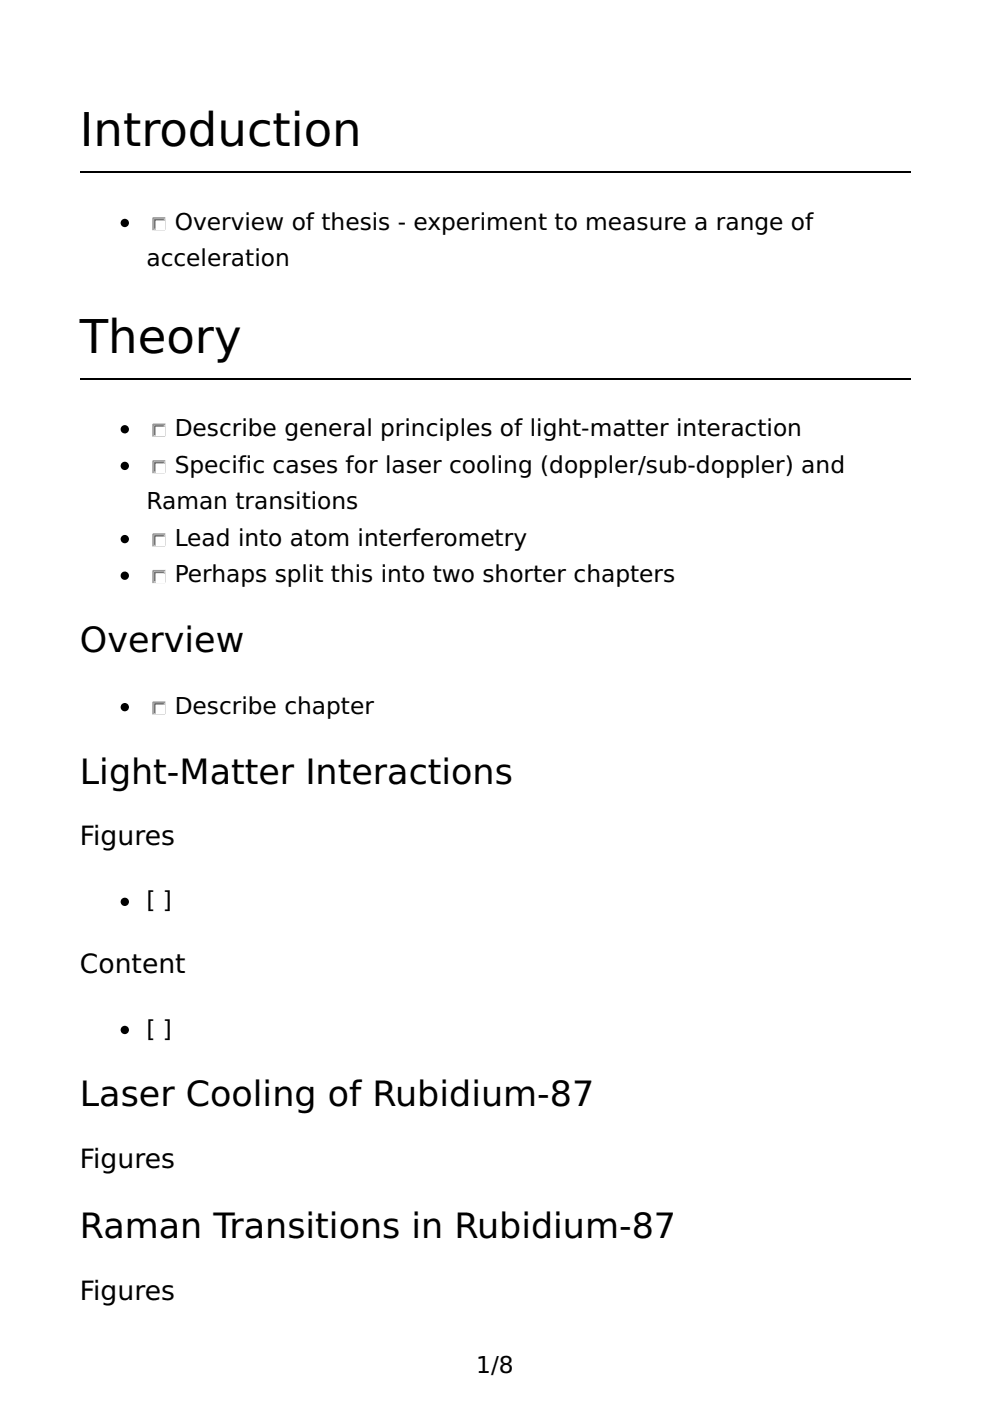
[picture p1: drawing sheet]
<svg xmlns="http://www.w3.org/2000/svg" width="210mm" height="297mm" viewBox="0 0 210 297" stroke-linecap="round" stroke-linejoin="round" font-family="sans-serif">
<path d="M16.9 36.5h176.1M16.9 80.3h176.1" fill="none" stroke="#000" stroke-width=".35"/>
<circle cx="26.5" cy="47.3" r=".71" fill="#000" stroke="#000" stroke-width=".35"/>
<path d="M34.9 46.2h-2.4v2.5" fill="none" stroke="#9f9d9a" stroke-width=".35"/>
<path d="M35.3 46.2v2.8h-2.8" fill="none" stroke="#fff" stroke-width=".35"/>
<path d="M34.6 46.6h-1.8v1.7" fill="none" stroke="#767472" stroke-width=".35"/>
<path d="M34.9 46.6v2.1h-2.1" fill="none" stroke="#cac7c3" stroke-width=".35"/>
<path d="M33.2 46.9h1.7v1.8h-1.7z" fill="#fff"/>
<circle cx="26.5" cy="91" r=".71" fill="#000" stroke="#000" stroke-width=".35"/>
<path d="M34.9 90h-2.4v2.4" fill="none" stroke="#9f9d9a" stroke-width=".35"/>
<path d="M35.3 90v2.8h-2.8" fill="none" stroke="#fff" stroke-width=".35"/>
<path d="M34.6 90.3h-1.8v1.8" fill="none" stroke="#767472" stroke-width=".35"/>
<path d="M34.9 90.3v2.1h-2.1" fill="none" stroke="#cac7c3" stroke-width=".35"/>
<path d="M33.2 90.7h1.7v1.7h-1.7z" fill="#fff"/>
<circle cx="26.5" cy="98.8" r=".71" fill="#000" stroke="#000" stroke-width=".35"/>
<path d="M34.9 97.7h-2.4v2.5" fill="none" stroke="#9f9d9a" stroke-width=".35"/>
<path d="M35.3 97.7v2.8h-2.8" fill="none" stroke="#fff" stroke-width=".35"/>
<path d="M34.6 98.1h-1.8v1.7" fill="none" stroke="#767472" stroke-width=".35"/>
<path d="M34.9 98.1v2.1h-2.1" fill="none" stroke="#cac7c3" stroke-width=".35"/>
<path d="M33.2 98.4h1.7v1.8h-1.7z" fill="#fff"/>
<circle cx="26.5" cy="114.3" r=".71" fill="#000" stroke="#000" stroke-width=".35"/>
<path d="M34.9 113.2h-2.4v2.5" fill="none" stroke="#9f9d9a" stroke-width=".35"/>
<path d="M35.3 113.2v2.9h-2.8" fill="none" stroke="#fff" stroke-width=".35"/>
<path d="M34.6 113.6h-1.8v1.8" fill="none" stroke="#767472" stroke-width=".35"/>
<path d="M34.9 113.6v2.1h-2.1" fill="none" stroke="#cac7c3" stroke-width=".35"/>
<path d="M33.2 113.9h1.7v1.8h-1.7z" fill="#fff"/>
<circle cx="26.5" cy="122.1" r=".71" fill="#000" stroke="#000" stroke-width=".35"/>
<path d="M34.9 121h-2.4v2.5" fill="none" stroke="#9f9d9a" stroke-width=".35"/>
<path d="M35.3 121v2.8h-2.8" fill="none" stroke="#fff" stroke-width=".35"/>
<path d="M34.6 121.4h-1.8v1.7" fill="none" stroke="#767472" stroke-width=".35"/>
<path d="M34.9 121.4v2.1h-2.1" fill="none" stroke="#cac7c3" stroke-width=".35"/>
<path d="M33.2 121.7h1.7v1.8h-1.7z" fill="#fff"/>
<circle cx="26.5" cy="149.9" r=".71" fill="#000" stroke="#000" stroke-width=".35"/>
<path d="M34.9 148.9h-2.4v2.4" fill="none" stroke="#9f9d9a" stroke-width=".35"/>
<path d="M35.3 148.9v2.8h-2.8" fill="none" stroke="#fff" stroke-width=".35"/>
<path d="M34.6 149.2h-1.8v1.8" fill="none" stroke="#767472" stroke-width=".35"/>
<path d="M34.9 149.2v2.1h-2.1" fill="none" stroke="#cac7c3" stroke-width=".35"/>
<path d="M33.2 149.6h1.7v1.7h-1.7z" fill="#fff"/>
<g fill="#000" stroke="#000" stroke-width=".35">
<circle cx="26.5" cy="191.2" r=".71"/>
<circle cx="26.5" cy="218.4" r=".71"/>
</g>
<g font-size="9.9">
<text x="16.9" y="31">Introduction</text>
<text x="16.9" y="74.8">Theory</text>
</g>
<g font-size="7.4">
<text x="16.9" y="138.3">Overview</text>
<text x="16.9" y="166.2">Light-Matter Interactions</text>
<text x="16.9" y="234.6">Laser Cooling of Rubidium-87</text>
<text x="16.9" y="262.5">Raman Transitions in Rubidium-87</text>
</g>
<g font-size="5.6">
<text x="16.9" y="179.2">Figures</text>
<text x="16.9" y="206.4">Content</text>
<text x="16.9" y="247.6">Figures</text>
<text x="16.9" y="275.5">Figures</text>
</g>
<g font-size="4.9">
<text x="37" y="48.7">Overview of thesis - experiment to measure a range of</text>
<text x="31" y="56.4">acceleration</text>
<text x="37" y="92.4">Describe general principles of light-matter interaction</text>
<text x="37" y="100.2">Specific cases for laser cooling (doppler/sub-doppler) and</text>
<text x="31" y="107.9">Raman transitions</text>
<text x="37" y="115.7">Lead into atom interferometry</text>
<text x="37" y="123.5">Perhaps split this into two shorter chapters</text>
<text x="37" y="151.3">Describe chapter</text>
<text x="31" y="192.6">[ ]</text>
<text x="31" y="219.8">[ ]</text>
<text x="101" y="291">1/8</text>
</g>
</svg>
